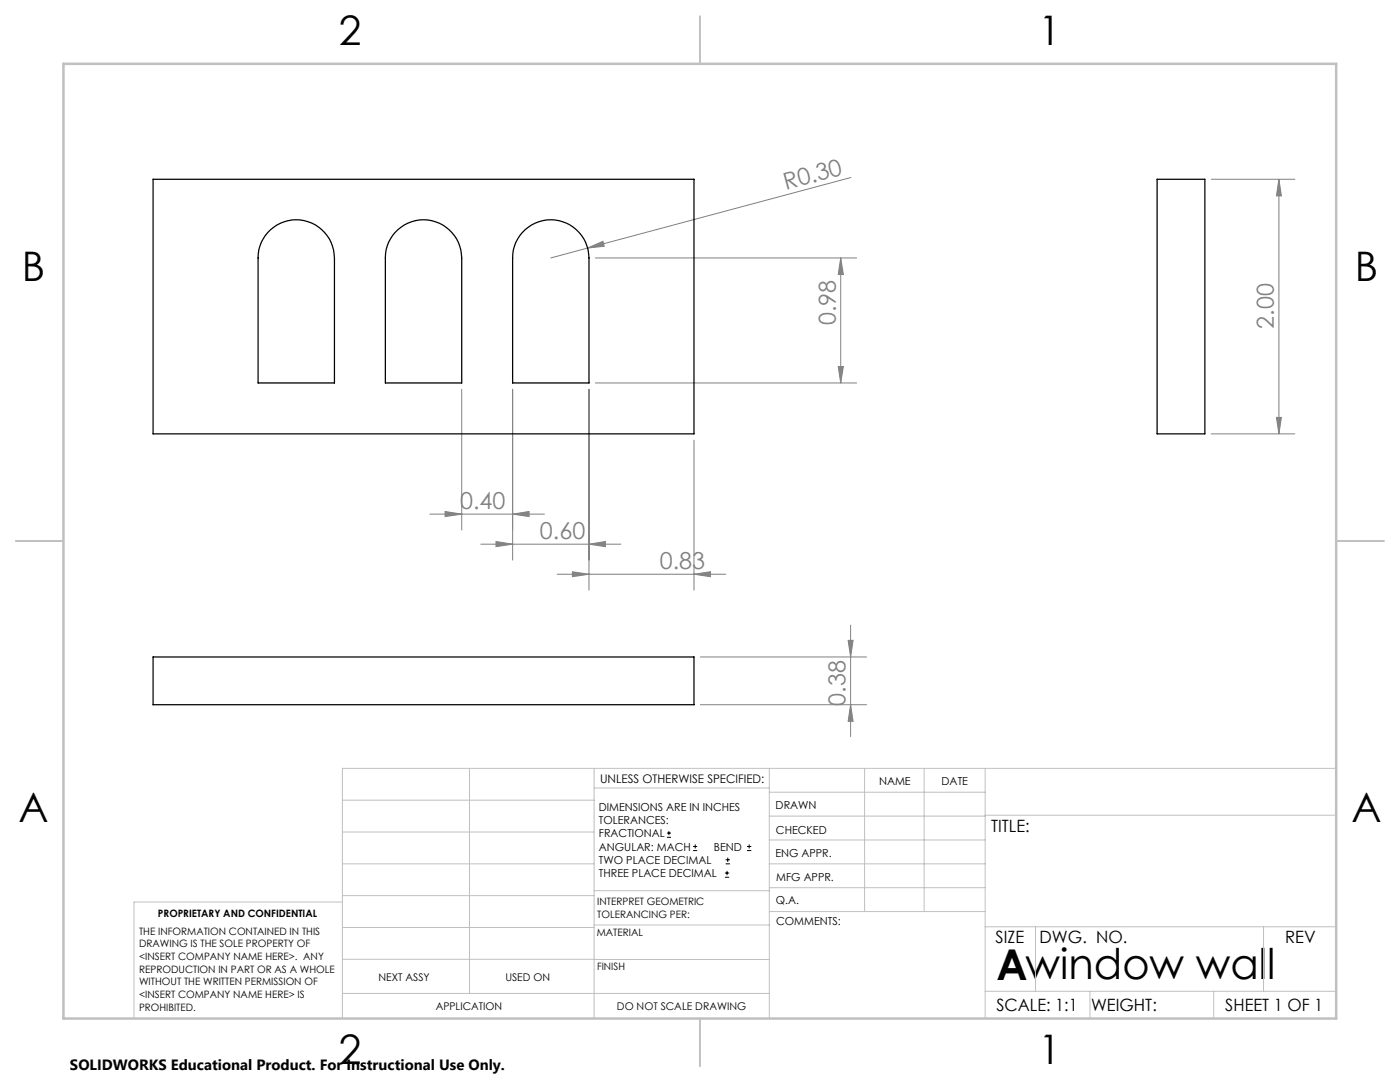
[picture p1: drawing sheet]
<svg xmlns="http://www.w3.org/2000/svg" width="279mm" height="216mm" viewBox="0 0 279 216" stroke-linecap="round" stroke-linejoin="round" font-family="sans-serif">
<g fill="none" stroke="#000" stroke-width=".2">
<path d="M133.1 167.1h.8M133.1 166.2h.8M133.5 165.8v.9M138.3 169.7h.8M138.3 168.9h.8M138.7 168.5v.8M144.7 175h.8M144.7 174.2h.8M144.8 172.4h.9M144.8 171.6h.9M145.1 173.8v.8M145.2 171.1v.9"/>
<path d="M149.1 169.7h.8M149.1 168.9h.8M149.5 168.5v.8"/>
</g>
<g fill="none" stroke="#808080" stroke-width=".2">
<path d="M169.8 35.4l-59.9 16.1M241.7 35.8h16.7M255.2 35.8l.5 3.3h-1zM255.2 35.8v50.8M117.3 49.5l3-1.3 .3 .9zM118.8 51.5h52.2M167.8 51.5v24.9M167.8 51.5l.5 3.3h-1zM92.1 77.7v28.1M102.3 77.7v34.1M117.5 77.7v40.1M118.8 76.4h52.2"/>
<path d="M167.3 73.1h1l-.5 3.3zM138.5 87.8v30M241.7 86.6h16.7M254.7 83.3h1l-.5 3.3zM85.8 102.6h22.9M88.8 102.1l3.3 .5-3.3 .5zM96 108.6h27.9M99 108.1l3.3 .5-3.3 .5zM102.3 102.6l3.3-.5v1zM111.2 114.6h33.7M114.2 114.1l3.3 .5-3.3 .5zM117.5 108.6l3.3-.5v1z"/>
<path d="M138.5 114.6l3.3-.5v1zM139.8 131.1h33.1M169.3 127.8h1l-.5 3.3zM169.8 124.7v22.3M139.8 140.6h33.1M169.8 140.6l.5 3.3h-1z"/>
</g>
<g fill="none" stroke="#c0c0c0" stroke-width=".2">
<path d="M68.3 159.7h50.3M93.7 153.3v44.9M118.6 153.3v49.9M118.6 157.2h34.9M153.5 153.3v49.9M153.5 158.1h43.1M172.5 153.3v28.6M184.4 153.3v28.6M196.6 153.3v49.9M266.7 153.3h-198.4v49.9M68.3 178.7h50.3M68.3 172.4h50.3"/>
<path d="M68.3 166h50.3M68.3 180h-41.6v23.2M118.6 177.7h35M153.5 167.6h43.1M153.5 162.8h43.1M153.5 172.4h43.1M153.5 177.1h43.1M196.6 162.7h70.1M68.3 198.2h85.2M68.3 191.4l85.2 .1M68.3 185.1h50.3M118.6 184.6h35"/>
<path d="M153.6 181.9h43M196.6 197.8h70.1M196.6 184.9h70.1M206.7 184.9v12.9M217.5 197.8v5.4M242.2 197.8v5.4M252.2 184.9v12.9"/>
</g>
<path d="M139.7 3.2v9.5M3.1 107.9h9.6M266.7 107.9h9.5M139.7 203.2v9.6" fill="none" stroke="#c0c0c0" stroke-width=".25"/>
<path d="M12.7 12.7h254v190.5h-254z" fill="none" stroke="#c0c0c0" stroke-width=".5"/>
<g fill="#808080">
<path d="M117.3 49.5l3-1.3 .3 .9z"/>
<path d="M102.3 102.6l3.3-.5v1zM88.8 102.1l3.3 .5-3.3 .5z"/>
<path d="M99 108.1l3.3 .5-3.3 .5zM117.5 108.6l3.3-.5v1zM114.2 114.1l3.3 .5-3.3 .5zM138.5 114.6l3.3-.5v1z"/>
<path d="M254.7 83.3h1l-.5 3.3zM255.2 35.8l.5 3.3h-1z"/>
<path d="M167.8 51.5l.5 3.3h-1zM167.3 73.1h1l-.5 3.3zM169.3 127.8h1l-.5 3.3zM169.8 140.6l.5 3.3h-1z"/>
</g>
<path d="M30.6 35.8h107.9v50.8h-107.9zM230.9 35.8h9.6v50.8h-9.6zM53.4 46.4a7.6 7.6 0 0 1 8.4-2 7.6 7.6 0 0 1 4.9 7.1v24.9h-15.2v-24.9a7.5 7.5 0 0 1 1.9-5.1zM79.4 45.8a7.6 7.6 0 0 1 8.2-1.3 7.6 7.6 0 0 1 4.5 7v24.9h-15.2v-24.9a7.4 7.4 0 0 1 2.5-5.7zM104.2 46.4a7.6 7.6 0 0 1 8.4-2 7.6 7.6 0 0 1 4.9 7.1v24.9h-15.2v-24.9a7.5 7.5 0 0 1 1.9-5.1zM30.6 131.1h107.9v9.5h-107.9z" fill="none" stroke="#000" stroke-width=".25"/>
<text font-size="8.5" x="198.9" y="195.5">Awindow wall</text>
<g font-size="8.1">
<text x="67.6" y="8.9">2</text>
<text x="207.3" y="8.9">1</text>
<text x="4.4" y="56.2">B</text>
<text x="270.4" y="56.2">B</text>
<text x="3.7" y="164.1">A</text>
<text x="269.7" y="164.1">A</text>
<text x="67.6" y="212.4">2</text>
<text x="207.3" y="212.4">1</text>
</g>
<g font-size="4.7" fill="#808080">
<text x="156.9" y="37.8" transform="rotate(-15 156.9 37.8)">R0.30</text>
<text x="166.8" y="64.9" transform="rotate(-90 166.8 64.9)">0.98</text>
<text x="254.2" y="65.6" transform="rotate(-90 254.2 65.6)">2.00</text>
<text x="91.8" y="101.5">0.40</text>
<text x="107.8" y="107.5">0.60</text>
<text x="131.7" y="113.5">0.83</text>
<text x="168.8" y="140.8" transform="rotate(-90 168.8 140.8)">0.38</text>
</g>
<g font-size="3.4">
<text x="197.8" y="166">TITLE:</text>
<text x="198.7" y="188.1">SIZE</text>
<text x="207.5" y="188.1">DWG. NO.</text>
<text x="256.5" y="188.2">REV</text>
<text x="198.8" y="201.7">SCALE: 1:1</text>
<text x="217.7" y="201.8">WEIGHT:</text>
<text x="244.5" y="201.7">SHEET 1 OF 1</text>
</g>
<text font-size="3" x="14" y="213.5">SOLIDWORKS Educational Product. For Instructional Use Only.</text>
<text font-size="2.4" x="119.8" y="156.2">UNLESS OTHERWISE SPECIFIED:</text>
<g font-size="2.2">
<text x="119.5" y="161.8">DIMENSIONS ARE IN INCHES</text>
<text x="154.8" y="161.4">DRAWN</text>
<text x="175.4" y="156.6">NAME</text>
<text x="187.9" y="156.7">DATE</text>
<text x="119.5" y="164.4">TOLERANCES:</text>
<text x="119.5" y="167.1">FRACTIONAL</text>
<text x="154.9" y="166.3">CHECKED</text>
<text x="119.5" y="169.7">ANGULAR: MACH</text>
<text x="119.5" y="172.4">TWO PLACE DECIMAL</text>
<text x="142.5" y="169.7">BEND</text>
<text x="154.8" y="171">ENG APPR.</text>
<text x="119.5" y="175">THREE PLACE DECIMAL</text>
<text x="154.9" y="175.7">MFG APPR.</text>
<text x="154.9" y="180.4">Q.A.</text>
<text x="154.9" y="184.6">COMMENTS:</text>
</g>
<g font-size="2.1">
<text x="75.5" y="195.7">NEXT ASSY</text>
<text x="100.9" y="195.7">USED ON</text>
<text x="86.9" y="201.5">APPLICATION</text>
<text x="123.1" y="201.6">DO NOT SCALE DRAWING</text>
</g>
<g font-size="2">
<text x="31.5" y="182.9">PROPRIETARY AND CONFIDENTIAL</text>
<text x="119.2" y="180.6">INTERPRET GEOMETRIC</text>
<text x="119.2" y="183.1">TOLERANCING PER:</text>
<text x="27.8" y="186.5">THE INFORMATION CONTAINED IN THIS</text>
<text x="27.8" y="189">DRAWING IS THE SOLE PROPERTY OF</text>
<text x="27.8" y="191.6">&lt;INSERT COMPANY NAME HERE&gt;. ANY</text>
<text x="119.1" y="186.7">MATERIAL</text>
<text x="27.8" y="194.1">REPRODUCTION IN PART OR AS A WHOLE</text>
<text x="27.8" y="196.6">WITHOUT THE WRITTEN PERMISSION OF</text>
<text x="119.1" y="193.5">FINISH</text>
<text x="27.8" y="199.1">&lt;INSERT COMPANY NAME HERE&gt; IS</text>
<text x="27.8" y="201.7">PROHIBITED.</text>
</g>
</svg>
